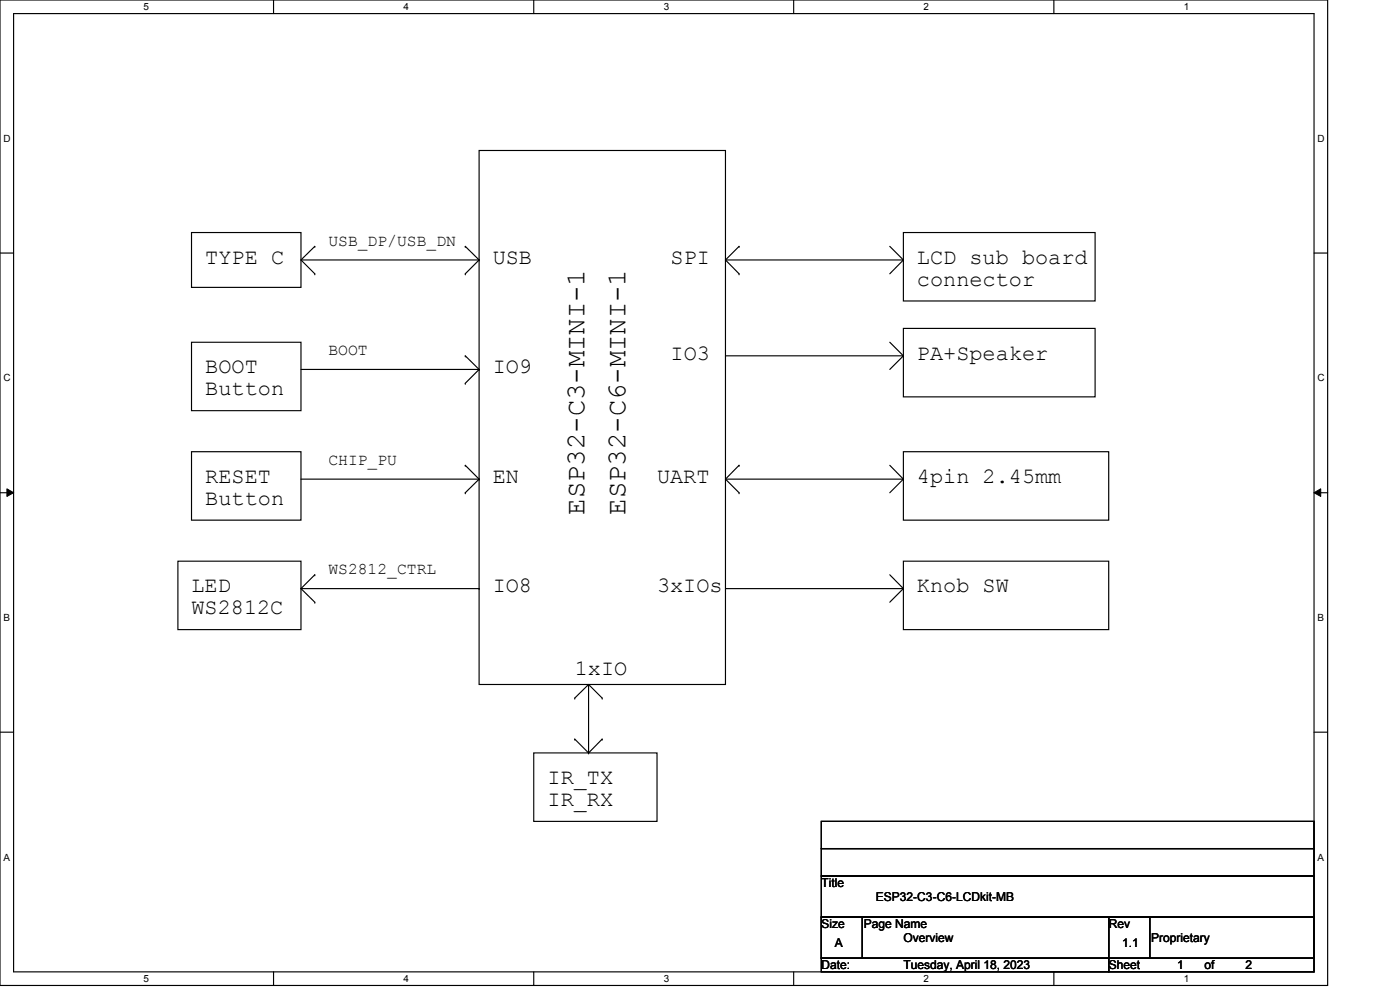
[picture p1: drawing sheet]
<svg xmlns="http://www.w3.org/2000/svg" width="257mm" height="182mm" viewBox="0 0 257 182" stroke-linecap="round" stroke-linejoin="round" font-family="sans-serif">
<path d="M0 0h243.9v181h-243.9zM2.5 2.5h238.9v176h-238.9z" fill="none" stroke="#000" stroke-width=".21"/>
<g fill="#fff">
<path d="M26.4 .3h.9v1.9h-.9z"/>
<path d="M26.4 178.8h.9v2h-.9z"/>
</g>
<path d="M50.2 0v2.5M50.2 178.5v2.5" fill="none" stroke="#000" stroke-width=".21"/>
<g fill="#fff">
<path d="M74.1 .3h1v1.9h-1z"/>
<path d="M74.1 178.8h1v2h-1z"/>
</g>
<path d="M98 0v2.5M98 178.5v2.5" fill="none" stroke="#000" stroke-width=".21"/>
<g fill="#fff">
<path d="M121.9 .3h1v1.9h-1z"/>
<path d="M121.9 178.8h1v2h-1z"/>
</g>
<path d="M145.8 0v2.5M145.8 178.5v2.5" fill="none" stroke="#000" stroke-width=".21"/>
<g fill="#fff">
<path d="M169.7 .3h.9v1.9h-.9z"/>
<path d="M169.7 178.8h.9v2h-.9z"/>
</g>
<path d="M193.6 0v2.5M193.6 178.5v2.5" fill="none" stroke="#000" stroke-width=".21"/>
<g fill="#fff">
<path d="M217.5 .3h.9v1.9h-.9z"/>
<path d="M217.5 178.8h.9v2h-.9z"/>
<path d="M.6 24.5h1.3v2h-1.3z"/>
<path d="M242 24.5h1.3v2h-1.3z"/>
<path d="M.6 68.5h1.3v1.9h-1.3z"/>
<path d="M242 68.5h1.3v1.9h-1.3z"/>
</g>
<path d="M0 46.5h2.5M241.4 46.5h2.5" fill="none" stroke="#000" stroke-width=".21"/>
<g fill="#fff">
<path d="M.6 112.5h1.2v2h-1.2z"/>
<path d="M242 112.5h1.2v2h-1.2z"/>
</g>
<path d="M0 90.5h2.5M241.4 90.5h2.5" fill="none" stroke="#000" stroke-width=".21"/>
<path d="M1.3 89.8l1.2 .7-1.2 .7zM241.4 90.5l1.2-.7v1.4z" fill="#000"/>
<path d="M1.3 89.8l1.2 .7-1.2 .7zM241.4 90.5l1.2-.7v1.4z" fill="none" stroke="#000" stroke-width=".18"/>
<g fill="#fff">
<path d="M.6 156.5h1.2v2h-1.2z"/>
<path d="M242 156.5h1.2v2h-1.2z"/>
</g>
<g fill="none" stroke="#000" stroke-width=".21">
<path d="M88 27.6h45.3v98.1h-45.3zM35.2 42.7h20.1v10.1h-20.1zM55.3 47.8h32.7M55.3 47.8l2.5 2.5M57.8 45.3h.1M57.8 50.3h.1M57.8 45.3l-2.5 2.5M85.5 50.3h.1M85.5 45.3h.1M85.5 45.3l2.5 2.5M88 47.8h.1M88 47.8l-2.5 2.5"/>
<path d="M133.3 47.8h32.6M133.3 47.8l2.5 2.5M135.8 45.3h.1M135.8 50.3h.1M135.8 45.3l-2.5 2.5M163.4 45.3l2.5 2.5M165.9 42.7h35.3v12.6h-35.3zM165.9 47.8h.1M165.9 47.8l-2.5 2.5M35.2 62.9h20.1v12.5h-20.1zM55.3 67.9h32.7M85.5 70.4h.1"/>
<path d="M85.5 65.4h.1M85.5 65.4l2.5 2.5M88 67.9h.1M88 67.9l-2.5 2.5M133.3 65.4h32.6M163.4 62.9l2.5 2.5M165.9 60.3h35.3v12.6h-35.3zM165.9 65.4h.1M165.9 65.4l-2.5 2.5M35.2 83h20.1v12.5h-20.1zM55.3 88h32.7M85.5 90.5h.1"/>
<path d="M85.5 85.5h.1M85.5 85.5l2.5 2.5M88 88h.1M88 88l-2.5 2.5M133.3 88h32.6M133.3 88l2.5 2.5M135.8 85.5h.1M135.8 90.5h.1M135.8 85.5l-2.5 2.5M163.4 85.5l2.5 2.5M165.9 83h37.8v12.5h-37.8zM165.9 88h.1"/>
<path d="M165.9 88l-2.5 2.5M32.7 103.1h22.6v12.6h-22.6zM55.3 108.1h32.7M55.3 108.1l2.5 2.5M57.8 110.6h.1M57.8 105.6h.1M57.8 105.6l-2.5 2.5M88 108.1h.1M133.3 108.1h32.6M163.4 105.6l2.5 2.5M165.9 103.1h37.8v12.6h-37.8zM165.9 108.1h.1"/>
<path d="M165.9 108.1l-2.5 2.5M0 134.5h2.5M98 138.3h22.7v12.6h-22.7zM105.6 135.8h.1M105.6 128.2h.1M105.6 135.8l2.5 2.5M108.1 138.3h.1M108.1 125.7v12.6M108.1 125.7l-2.5 2.5M108.1 125.7l2.5 2.5M110.6 135.8h.1M110.6 128.2h.1"/>
<path d="M110.6 135.8l-2.5 2.5M241.4 134.5h2.5M150.9 155.9h90.5v5h-90.5zM150.9 150.9h90.5v5h-90.5zM150.9 160.9h90.5v7.5h-90.5zM150.9 168.4h7.5v7.6h-7.5zM150.9 176h52.8v2.5h-52.8zM150.9 168.4h90.5v7.6h-90.5zM158.4 168.4h45.3v7.6h-45.3zM203.7 168.4h7.5v7.6h-7.5zM203.7 176h37.7v2.5h-37.7zM211.2 168.4h30.2v7.6h-30.2z"/>
</g>
<g font-size="5">
<text x="107.4" y="94.5" transform="rotate(-90 107.4 94.5)">ESP32-C3-MINI-1</text>
<text x="114.9" y="94.5" transform="rotate(-90 114.9 94.5)">ESP32-C6-MINI-1</text>
</g>
<g font-size="4">
<text x="37.7" y="48.5">TYPE C</text>
<text x="90.5" y="48.5">USB</text>
<text x="123.2" y="48.5">SPI</text>
<text x="168.4" y="48.5">LCD sub board</text>
<text x="168.4" y="52.5">connector</text>
<text x="37.7" y="68.6">BOOT</text>
<text x="90.5" y="68.6">IO9</text>
<text x="123.2" y="66.1">IO3</text>
<text x="168.4" y="66.1">PA+Speaker</text>
<text x="37.7" y="72.6">Button</text>
<text x="37.7" y="88.7">RESET</text>
<text x="90.5" y="88.7">EN</text>
<text x="120.7" y="88.7">UART</text>
<text x="168.4" y="88.7">4pin 2.45mm</text>
<text x="37.7" y="92.7">Button</text>
<text x="35.2" y="108.8">LED</text>
<text x="35.2" y="112.8">WS2812C</text>
<text x="90.5" y="108.8">IO8</text>
<text x="120.7" y="108.8">3xIOs</text>
<text x="168.4" y="108.8">Knob SW</text>
<text x="105.6" y="123.9">1xIO</text>
<text x="100.6" y="144">IR_TX</text>
<text x="100.6" y="148">IR_RX</text>
</g>
<g font-size="3">
<text x="60.3" y="45.1">USB_DP/USB_DN</text>
<text x="60.3" y="65.3">BOOT</text>
<text x="60.3" y="85.4">CHIP_PU</text>
<text x="60.3" y="105.5">WS2812_CTRL</text>
</g>
<g font-size="2.2">
<text x="150.9" y="162.9">Title</text>
<text x="160.9" y="165.5">ESP32-C3-C6-LCDkit-MB</text>
<text x="150.9" y="170.5">Size</text>
<text x="158.7" y="170.5">Page Name</text>
<text x="165.9" y="173">Overview</text>
<text x="203.7" y="170.5">Rev</text>
<text x="211.5" y="173">Proprietary</text>
<text x="150.9" y="178.1">Date:</text>
<text x="153.4" y="174">A</text>
<text x="165.9" y="178.1">Tuesday, April 18, 2023</text>
<text x="203.7" y="178.1">Sheet</text>
<text x="206.2" y="174">1.1</text>
<text x="216.2" y="178.1">1</text>
<text x="221.3" y="178.1">of</text>
<text x="228.8" y="178.1">2</text>
</g>
<g font-size="1.8">
<text x="26.4" y="1.9">5</text>
<text x="74.1" y="1.9">4</text>
<text x="121.9" y="1.9">3</text>
<text x="169.7" y="1.9">2</text>
<text x="217.5" y="1.9">1</text>
<text x=".6" y="26.1">D</text>
<text x="242" y="26.1">D</text>
<text x=".6" y="70.1">C</text>
<text x="242" y="70.1">C</text>
<text x=".6" y="114.1">B</text>
<text x="242" y="114.1">B</text>
<text x=".6" y="158.1">A</text>
<text x="242" y="158.1">A</text>
<text x="26.4" y="180.4">5</text>
<text x="74.1" y="180.4">4</text>
<text x="121.9" y="180.4">3</text>
<text x="169.7" y="180.4">2</text>
<text x="217.5" y="180.4">1</text>
</g>
</svg>
